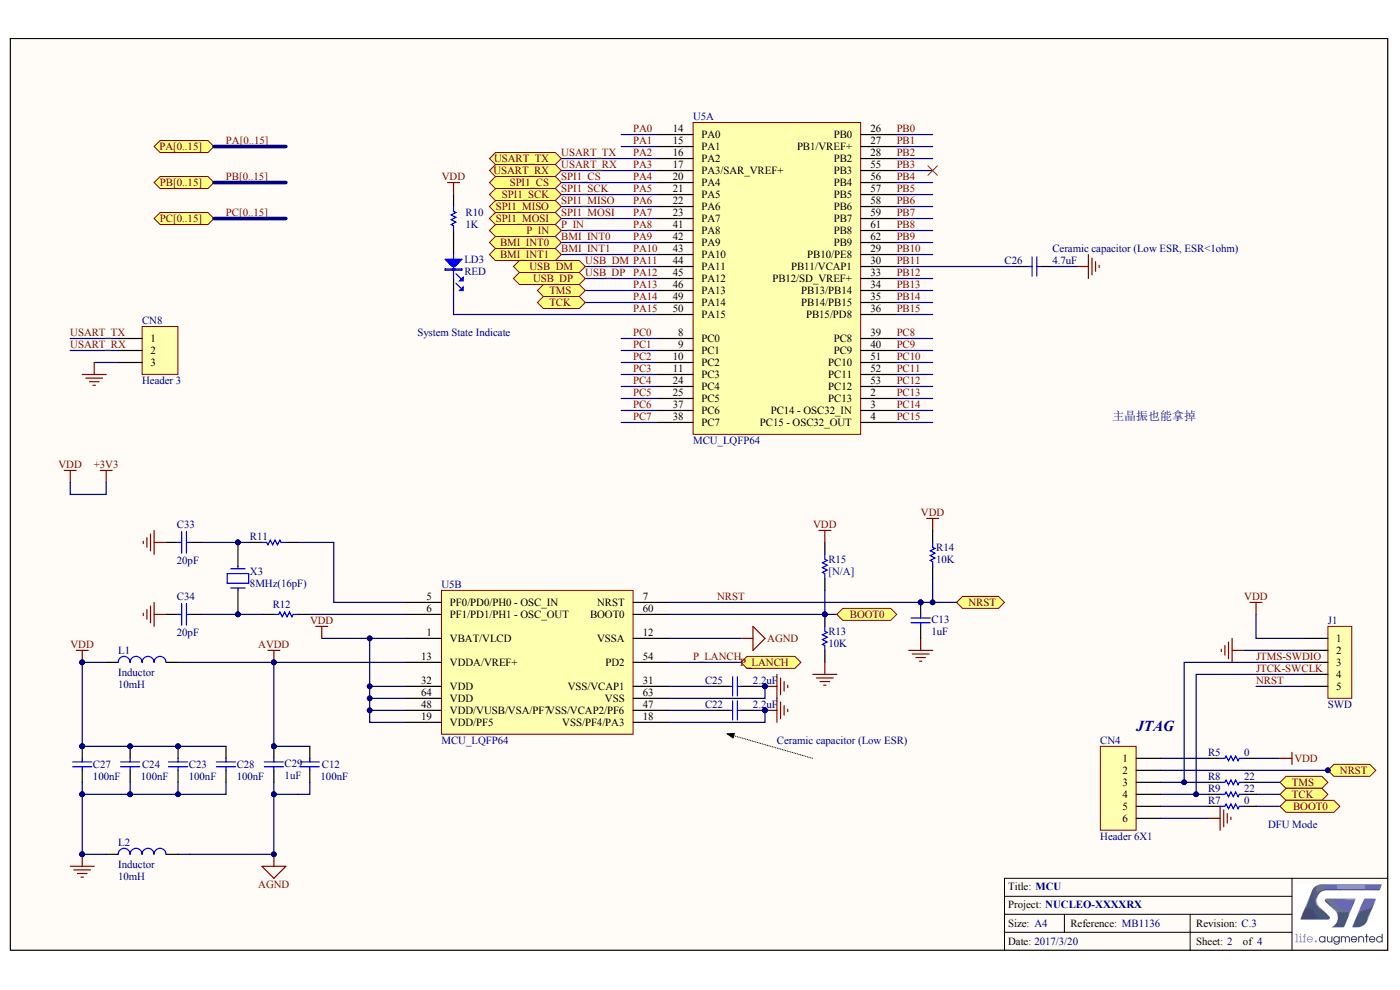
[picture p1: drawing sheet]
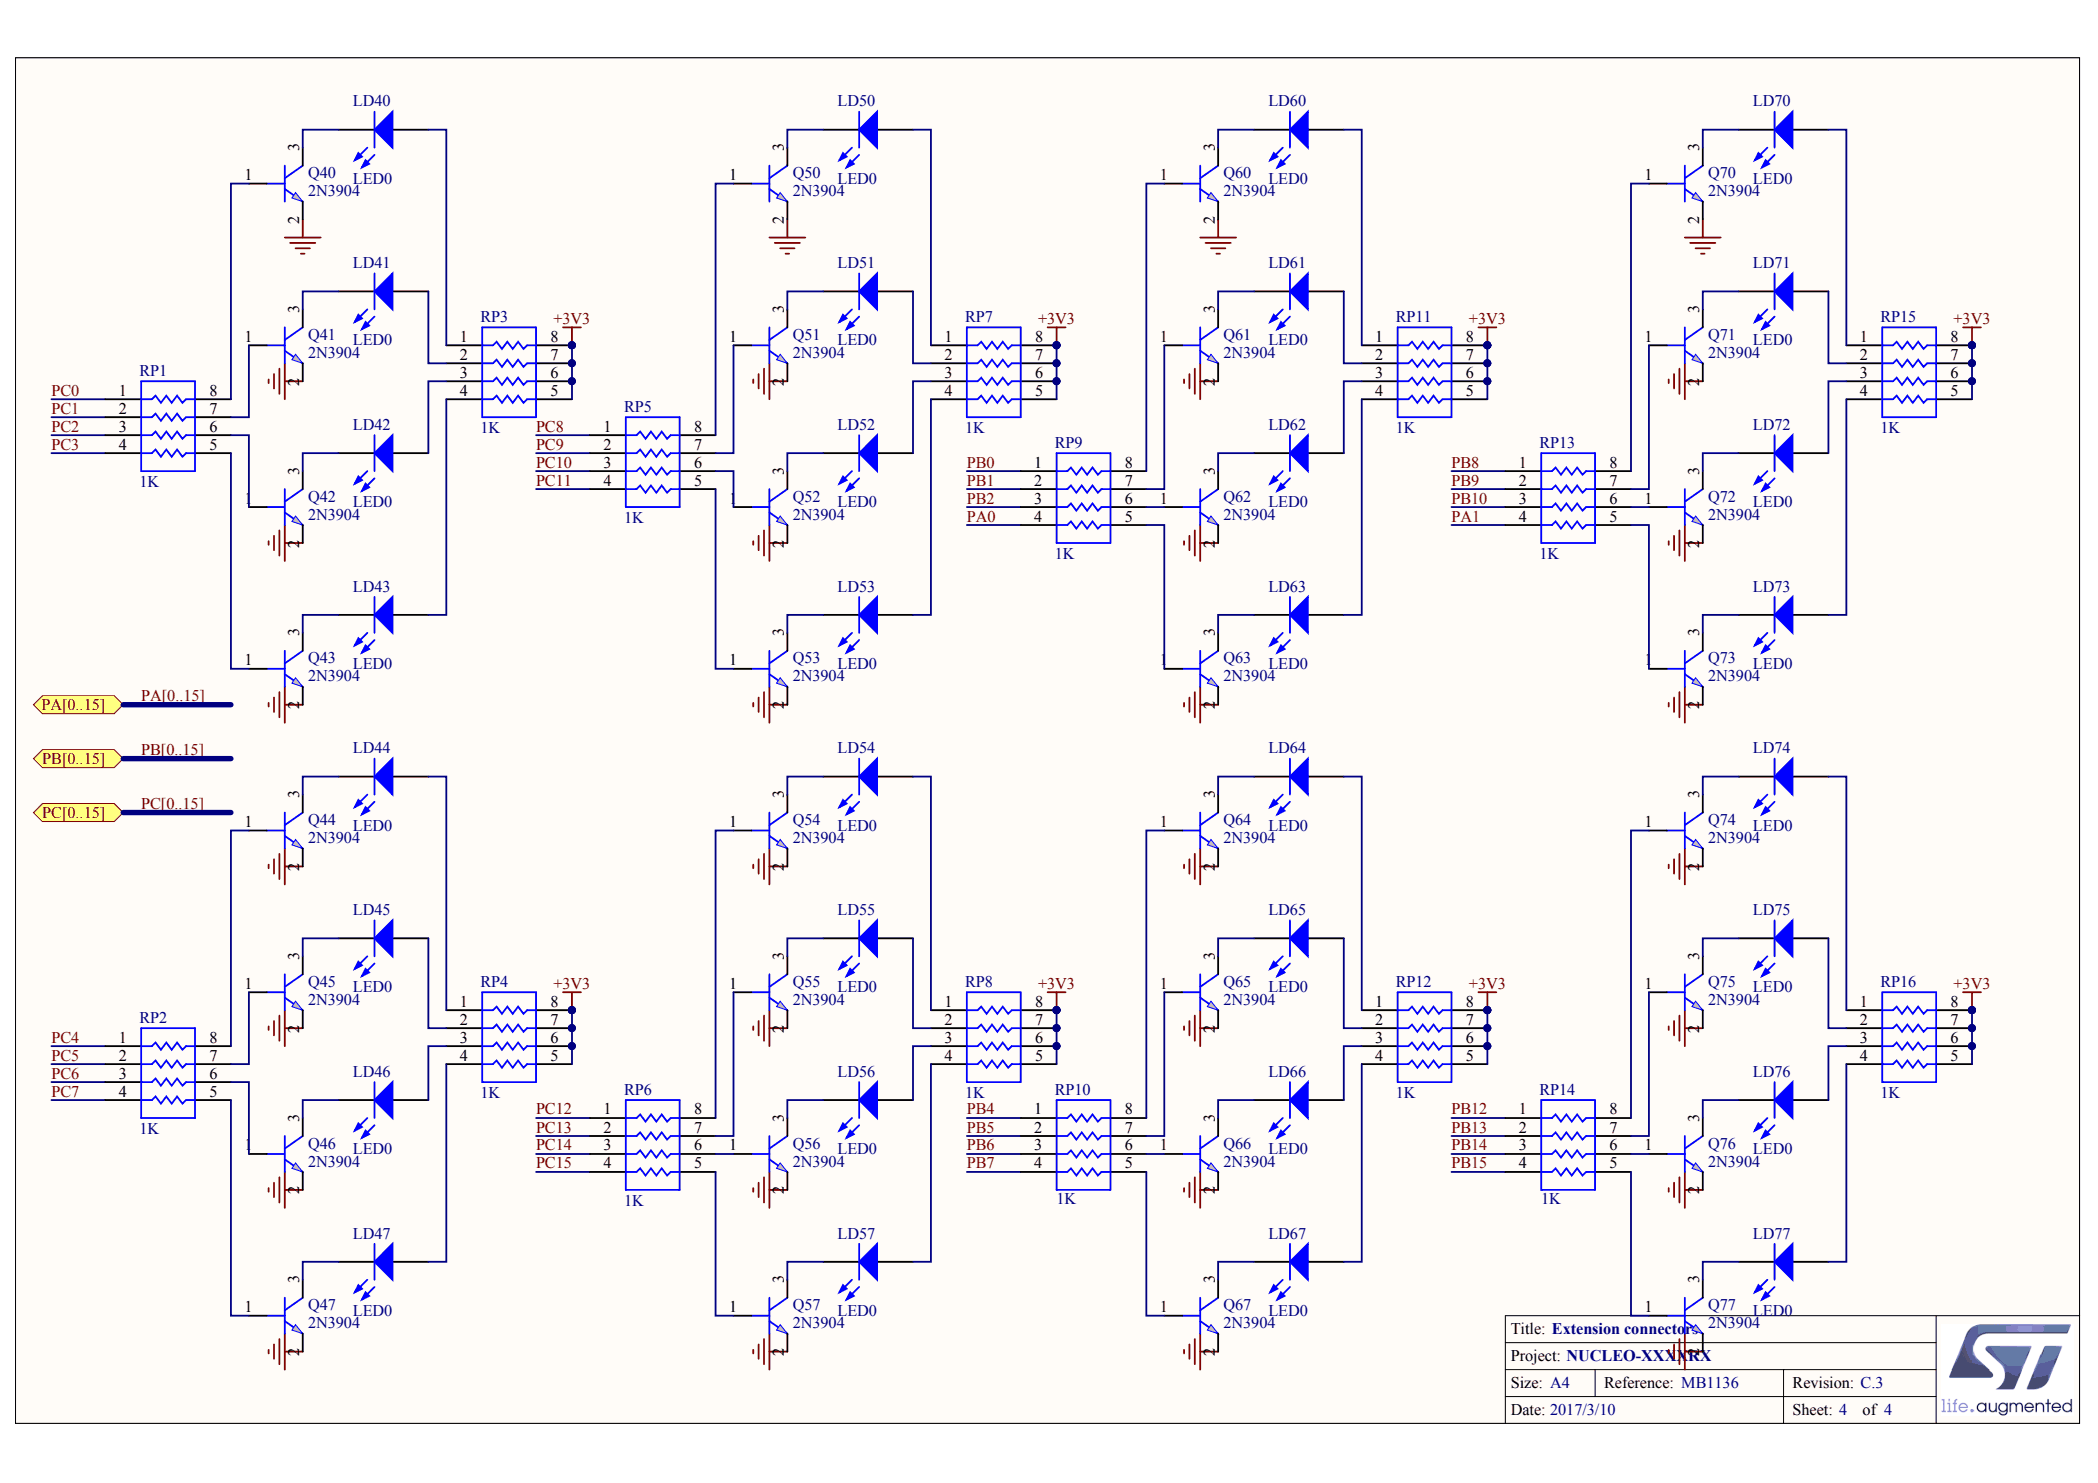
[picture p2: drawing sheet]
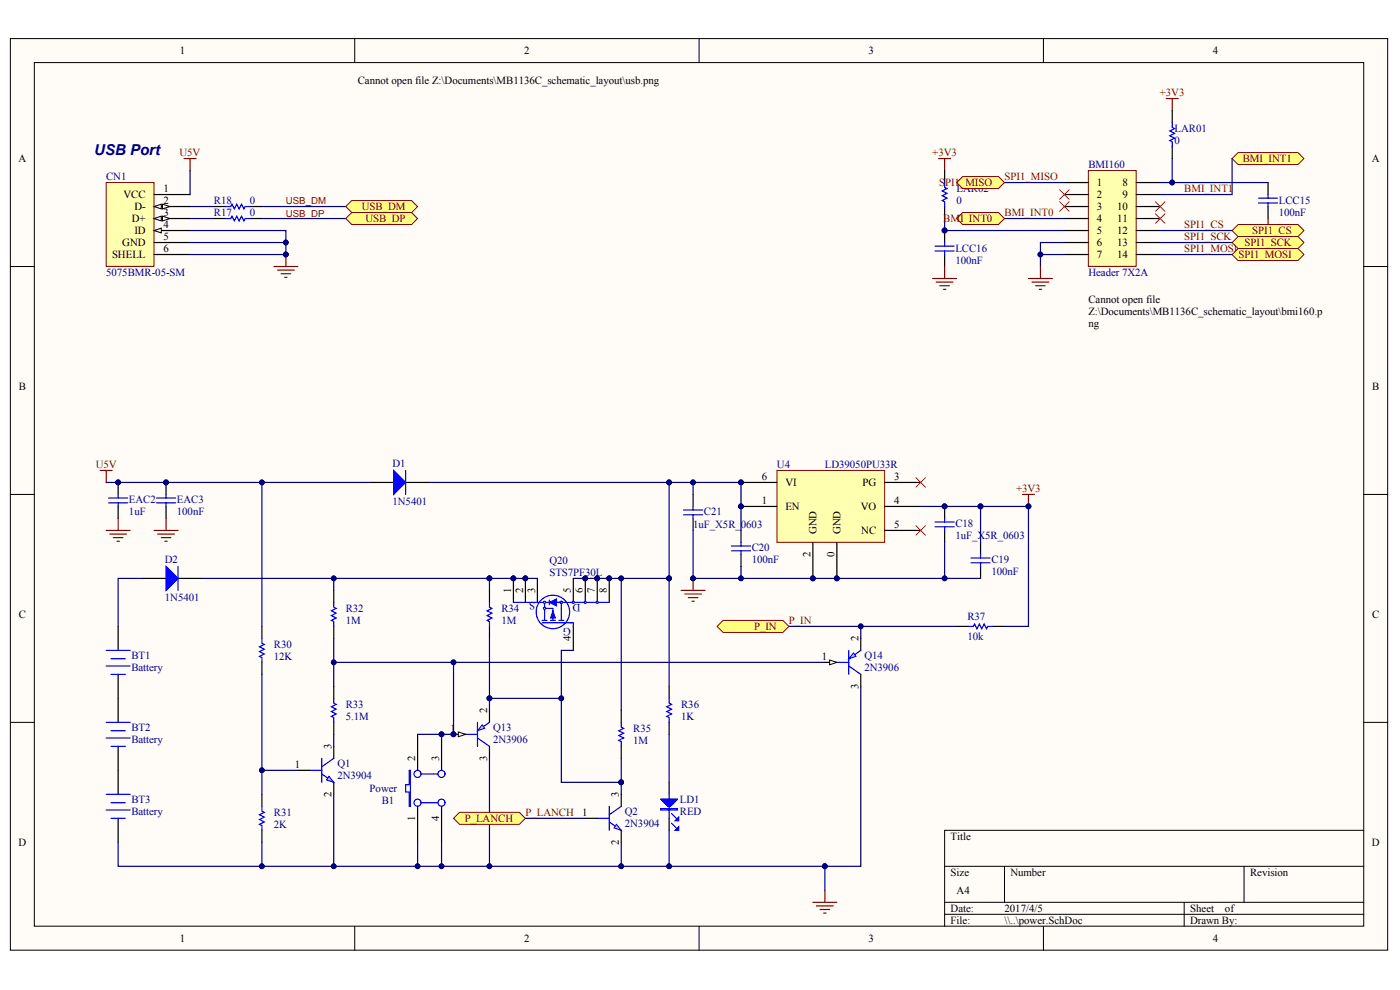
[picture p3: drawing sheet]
# Altium project YYB.PrjPcb
3 sheets, 145 parts. Net scope: flat (ports and power ports of the same name join across sheets).
Board file: YYB.PcbDoc
Sheets:
  power.SchDoc
  Leds.SchDoc
  MCU_64.SchDoc

## Sheet power.SchDoc
size A4

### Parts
B1  Power  [PB10]
BMI160  Header 7X2A  [BMI160]
BT1  Battery  [BAT]
BT2  Battery  [BAT]
BT3  Battery  [BAT]
C18  1uF_X5R_0603  [0603C]
C19  100nF  [0603C]
C20  100nF  [0603C]
C21  1uF_X5R_0603  [0603C]
CN1  5075BMR-05-SM  [USB-MINI-B-SMD]
D1  1N5401  [SMA]
D2  1N5401  [SMA]
EAC2  1uF  [0603C]
EAC3  100nF  [0603C]
LAR01  0  [0603R]
LAR02  0  [0603R]
LCC15  100nF  [0603C]
LCC16  100nF  [0603C]
LD1  RED  [0603D]
Q1  2N3904  [SOT-23]
Q2  2N3904  [SOT-23]
Q13  2N3906  [SOT-23]
Q14  2N3906  [SOT-23]
Q20  STS7PF30L  [SO8]
R17  0  [0603R]
R18  0  [0603R]
R30  12K  [0603R]
R31  2K  [0603R]
R32  1M  [0603R]
R33  5.1M  [0603R]
R34  1M  [0603R]
R35  1M  [0603R]
R36  1K  [0603R]
R37  10k  [0603R]
U4  LD39050PU33R  [DFN6(3X3)]

### Ports
BMI_INT0 (bidir), BMI_INT1 (bidir), P_IN (bidir), P_LANCH, SPI1_CS (bidir), SPI1_MISO (bidir), SPI1_MOSI (bidir), SPI1_SCK (bidir), USB_DM (bidir), USB_DP (bidir)

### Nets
+3V3: C18.1 C19.2 LAR01.2 LAR02.2 R37.1 U4.4(VO)
GND: B1.1(A0) B1.4(A1) BMI160.6 BMI160.7 BT3.2(-) C18.2 C19.1 C20.1 C21.2 CN1.4(ID) CN1.5(GND) CN1.6(SHELL) EAC2.2 EAC3.2 LCC15.1 LCC16.1 LD1.2 Q1.2(E) Q2.2(E) Q13.3(COLLECTOR) Q14.3(COLLECTOR) R31.1 U4.0(GND) U4.2(GND)
U5V: CN1.1(VCC) D1.1(A) EAC2.1 EAC3.1 R30.2
BMI_INT0: BMI160.4 ; port BMI_INT0
BMI_INT1: BMI160.9 ; port BMI_INT1
P_IN: Q14.2(EMITTER) R37.2 ; port P_IN
P_LANCH: Q2.1(B) ; port P_LANCH
SPI1_CS: BMI160.12 ; port SPI1_CS  [project net PA4]
SPI1_MISO: BMI160.1 ; port SPI1_MISO  [project net PA6]
SPI1_MOSI: BMI160.14 ; port SPI1_MOSI  [project net PA7]
SPI1_SCK: BMI160.13 ; port SPI1_SCK  [project net PA5]
USB_DM: R18.2 ; port USB_DM  [project net PA11]
USB_DP: R17.2 ; port USB_DP  [project net PA12]
NetB1_2: B1.2(B0) B1.3(B1) Q13.1(BASE) Q14.1(BASE) R32.1 R33.2
NetBMI160_5: BMI160.5 LAR02.1 LCC16.2
NetBMI160_8: BMI160.8 LAR01.1 LCC15.2
NetBT1_1: BT1.1(+) D2.1(A)
NetBT1_2: BT1.2(-) BT2.1(+)
NetBT2_2: BT2.2(-) BT3.1(+)
NetC20_2: C20.2 C21.1 D1.2(K) Q20.5(D) Q20.6(D) Q20.7(D) Q20.8(D) R35.2 R36.2 U4.1(EN) U4.6(VI)
NetCN1_2: CN1.2(D-) R18.1
NetCN1_3: CN1.3(D+) R17.1
NetD2_2: D2.2(K) Q20.1(S) Q20.2(S) Q20.3(S) R32.2 R34.2
NetLD1_1: LD1.1 R36.1
NetQ1_1: Q1.1(B) R30.1 R31.2
NetQ1_3: Q1.3(C) R33.1
NetQ2_3: Q2.3(C) Q13.2(EMITTER) Q20.4(G) R34.1 R35.1

Not connected (* = marked no-connect by the designer): BMI160 2* 3* 10* 11*; U4 3(PG)* 5(NC)*

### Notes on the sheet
- (near CN1) USB Port

## Sheet Leds.SchDoc: Extension connectors
size A4; DocumentNumber: MB1136; Revision: C.3; SheetNumber: 4; SheetTotal: 4; Project: NUCLEO-XXXXRX

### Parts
LD40  LED0  [LED5]
LD41  LED0  [LED5]
LD42  LED0  [LED5]
LD43  LED0  [LED5]
LD44  LED0  [LED5]
LD45  LED0  [LED5]
LD46  LED0  [LED5]
LD47  LED0  [LED5]
LD50  LED0  [LED5]
LD51  LED0  [LED5]
LD52  LED0  [LED5]
LD53  LED0  [LED5]
LD54  LED0  [LED5]
LD55  LED0  [LED5]
LD56  LED0  [LED5]
LD57  LED0  [LED5]
LD60  LED0  [LED5]
LD61  LED0  [LED5]
LD62  LED0  [LED5]
LD63  LED0  [LED5]
LD64  LED0  [LED5]
LD65  LED0  [LED5]
LD66  LED0  [LED5]
LD67  LED0  [LED5]
LD70  LED0  [LED5]
LD71  LED0  [LED5]
LD72  LED0  [LED5]
LD73  LED0  [LED5]
LD74  LED0  [LED5]
LD75  LED0  [LED5]
LD76  LED0  [LED5]
LD77  LED0  [LED5]
Q40  2N3904  [SOT-23]
Q41  2N3904  [SOT-23]
Q42  2N3904  [SOT-23]
Q43  2N3904  [SOT-23]
Q44  2N3904  [SOT-23]
Q45  2N3904  [SOT-23]
Q46  2N3904  [SOT-23]
Q47  2N3904  [SOT-23]
Q50  2N3904  [SOT-23]
Q51  2N3904  [SOT-23]
Q52  2N3904  [SOT-23]
Q53  2N3904  [SOT-23]
Q54  2N3904  [SOT-23]
Q55  2N3904  [SOT-23]
Q56  2N3904  [SOT-23]
Q57  2N3904  [SOT-23]
Q60  2N3904  [SOT-23]
Q61  2N3904  [SOT-23]
Q62  2N3904  [SOT-23]
Q63  2N3904  [SOT-23]
Q64  2N3904  [SOT-23]
Q65  2N3904  [SOT-23]
Q66  2N3904  [SOT-23]
Q67  2N3904  [SOT-23]
Q70  2N3904  [SOT-23]
Q71  2N3904  [SOT-23]
Q72  2N3904  [SOT-23]
Q73  2N3904  [SOT-23]
Q74  2N3904  [SOT-23]
Q75  2N3904  [SOT-23]
Q76  2N3904  [SOT-23]
Q77  2N3904  [SOT-23]
RP1  1K  [4P8]
RP2  1K  [4P8]
RP3  1K  [4P8]
RP4  1K  [4P8]
RP5  1K  [4P8]
RP6  1K  [4P8]
RP7  1K  [4P8]
RP8  1K  [4P8]
RP9  1K  [4P8]
RP10  1K  [4P8]
RP11  1K  [4P8]
RP12  1K  [4P8]
RP13  1K  [4P8]
RP14  1K  [4P8]
RP15  1K  [4P8]
RP16  1K  [4P8]

### Ports
PA[0..15] (bidir), PB[0..15] (bidir), PC[0..15] (bidir)

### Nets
+3V3: RP3.5 RP3.6 RP3.7 RP3.8 RP4.5 RP4.6 RP4.7 RP4.8 RP7.5 RP7.6 RP7.7 RP7.8 RP8.5 RP8.6 RP8.7 RP8.8 RP11.5 RP11.6 RP11.7 RP11.8 RP12.5 RP12.6 RP12.7 RP12.8 RP15.5 RP15.6 RP15.7 RP15.8 RP16.5 RP16.6 RP16.7 RP16.8
GND: Q40.2(E) Q41.2(E) Q42.2(E) Q43.2(E) Q44.2(E) Q45.2(E) Q46.2(E) Q47.2(E) Q50.2(E) Q51.2(E) Q52.2(E) Q53.2(E) Q54.2(E) Q55.2(E) Q56.2(E) Q57.2(E) Q60.2(E) Q61.2(E) Q62.2(E) Q63.2(E) Q64.2(E) Q65.2(E) Q66.2(E) Q67.2(E) Q70.2(E) Q71.2(E) Q72.2(E) Q73.2(E) Q74.2(E) Q75.2(E) Q76.2(E) Q77.2(E)
PA0: RP9.4
PA1: RP13.4
PB0: RP9.1
PB1: RP9.2
PB2: RP9.3
PB4: RP10.1
PB5: RP10.2
PB6: RP10.3
PB7: RP10.4
PB8: RP13.1
PB9: RP13.2
PB10: RP13.3
PB12: RP14.1
PB13: RP14.2
PB14: RP14.3
PB15: RP14.4
PC0: RP1.1
PC1: RP1.2
PC2: RP1.3
PC3: RP1.4
PC4: RP2.1
PC5: RP2.2
PC6: RP2.3
PC7: RP2.4
PC8: RP5.1
PC9: RP5.2
PC10: RP5.3
PC11: RP5.4
PC12: RP6.1
PC13: RP6.2
PC14: RP6.3
PC15: RP6.4
NetLD40_1: LD40.1(A) RP3.1
NetLD40_2: LD40.2(K) Q40.3(C)
NetLD41_1: LD41.1(A) RP3.2
NetLD41_2: LD41.2(K) Q41.3(C)
NetLD42_1: LD42.1(A) RP3.3
NetLD42_2: LD42.2(K) Q42.3(C)
NetLD43_1: LD43.1(A) RP3.4
NetLD43_2: LD43.2(K) Q43.3(C)
NetLD44_1: LD44.1(A) RP4.1
NetLD44_2: LD44.2(K) Q44.3(C)
NetLD45_1: LD45.1(A) RP4.2
NetLD45_2: LD45.2(K) Q45.3(C)
NetLD46_1: LD46.1(A) RP4.3
NetLD46_2: LD46.2(K) Q46.3(C)
NetLD47_1: LD47.1(A) RP4.4
NetLD47_2: LD47.2(K) Q47.3(C)
NetLD50_1: LD50.1(A) RP7.1
NetLD50_2: LD50.2(K) Q50.3(C)
NetLD51_1: LD51.1(A) RP7.2
NetLD51_2: LD51.2(K) Q51.3(C)
NetLD52_1: LD52.1(A) RP7.3
NetLD52_2: LD52.2(K) Q52.3(C)
NetLD53_1: LD53.1(A) RP7.4
NetLD53_2: LD53.2(K) Q53.3(C)
NetLD54_1: LD54.1(A) RP8.1
NetLD54_2: LD54.2(K) Q54.3(C)
NetLD55_1: LD55.1(A) RP8.2
NetLD55_2: LD55.2(K) Q55.3(C)
NetLD56_1: LD56.1(A) RP8.3
NetLD56_2: LD56.2(K) Q56.3(C)
NetLD57_1: LD57.1(A) RP8.4
NetLD57_2: LD57.2(K) Q57.3(C)
NetLD60_1: LD60.1(A) RP11.1
NetLD60_2: LD60.2(K) Q60.3(C)
NetLD61_1: LD61.1(A) RP11.2
NetLD61_2: LD61.2(K) Q61.3(C)
NetLD62_1: LD62.1(A) RP11.3
NetLD62_2: LD62.2(K) Q62.3(C)
NetLD63_1: LD63.1(A) RP11.4
NetLD63_2: LD63.2(K) Q63.3(C)
NetLD64_1: LD64.1(A) RP12.1
NetLD64_2: LD64.2(K) Q64.3(C)
NetLD65_1: LD65.1(A) RP12.2
NetLD65_2: LD65.2(K) Q65.3(C)
NetLD66_1: LD66.1(A) RP12.3
NetLD66_2: LD66.2(K) Q66.3(C)
NetLD67_1: LD67.1(A) RP12.4
NetLD67_2: LD67.2(K) Q67.3(C)
NetLD70_1: LD70.1(A) RP15.1
NetLD70_2: LD70.2(K) Q70.3(C)
NetLD71_1: LD71.1(A) RP15.2
NetLD71_2: LD71.2(K) Q71.3(C)
NetLD72_1: LD72.1(A) RP15.3
NetLD72_2: LD72.2(K) Q72.3(C)
NetLD73_1: LD73.1(A) RP15.4
NetLD73_2: LD73.2(K) Q73.3(C)
NetLD74_1: LD74.1(A) RP16.1
NetLD74_2: LD74.2(K) Q74.3(C)
NetLD75_1: LD75.1(A) RP16.2
NetLD75_2: LD75.2(K) Q75.3(C)
NetLD76_1: LD76.1(A) RP16.3
NetLD76_2: LD76.2(K) Q76.3(C)
NetLD77_1: LD77.1(A) RP16.4
NetLD77_2: LD77.2(K) Q77.3(C)
NetQ40_1: Q40.1(B) RP1.8
NetQ41_1: Q41.1(B) RP1.7
NetQ42_1: Q42.1(B) RP1.6
NetQ43_1: Q43.1(B) RP1.5
NetQ44_1: Q44.1(B) RP2.8
NetQ45_1: Q45.1(B) RP2.7
NetQ46_1: Q46.1(B) RP2.6
NetQ47_1: Q47.1(B) RP2.5
NetQ50_1: Q50.1(B) RP5.8
NetQ51_1: Q51.1(B) RP5.7
NetQ52_1: Q52.1(B) RP5.6
NetQ53_1: Q53.1(B) RP5.5
NetQ54_1: Q54.1(B) RP6.8
NetQ55_1: Q55.1(B) RP6.7
NetQ56_1: Q56.1(B) RP6.6
NetQ57_1: Q57.1(B) RP6.5
NetQ60_1: Q60.1(B) RP9.8
NetQ61_1: Q61.1(B) RP9.7
NetQ62_1: Q62.1(B) RP9.6
NetQ63_1: Q63.1(B) RP9.5
NetQ64_1: Q64.1(B) RP10.8
NetQ65_1: Q65.1(B) RP10.7
NetQ66_1: Q66.1(B) RP10.6
NetQ67_1: Q67.1(B) RP10.5
NetQ70_1: Q70.1(B) RP13.8
NetQ71_1: Q71.1(B) RP13.7
NetQ72_1: Q72.1(B) RP13.6
NetQ73_1: Q73.1(B) RP13.5
NetQ74_1: Q74.1(B) RP14.8
NetQ75_1: Q75.1(B) RP14.7
NetQ76_1: Q76.1(B) RP14.6
NetQ77_1: Q77.1(B) RP14.5

### Buses and harness runs
bus PA[0..15] = port PA[0..15]
bus PB[0..15] = port PB[0..15]
bus PC[0..15] = port PC[0..15]

## Sheet MCU_64.SchDoc: MCU
size A4; DocumentNumber: MB1136; Revision: C.3; SheetNumber: 2; SheetTotal: 4; Project: NUCLEO-XXXXRX

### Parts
C12  100nF  [0603C]
C13  1uF  [0603C]
C22  2.2uF  [C-0805]
C23  100nF  [0603C]
C24  100nF  [0603C]
C25  2.2uF  [C-0805]
C26  4.7uF  [C-0805]
C27  100nF  [0603C]
C28  100nF  [0603C]
C29  1uF  [0603C]
C33  20pF  [0603C]
C34  20pF  [0603C]
CN4  Header 6X1  [HDR1X6]
CN8  Header 3  [HDR1X3]
J1  SWD  [HDR1X5]
L1  Inductor  value 10mH  [0603R]
L2  Inductor  value 10mH  [0603R]
LD3  RED  [0603D]
R5  0  [0603R]
R7  0  [0603R]
R8  22  [0603R]
R9  22  [0603R]
R10  1K  [0603R]
R11  (no value)  [0603R]
R12  (no value)  [0603R]
R13  10K  [0603R]
R14  10K  [0603R]
R15  [N/A]  [0603R]
U5  MCU_LQFP64  [LQFP64]  (parts A,B of 2)
X3  8MHz(16pF)  [X-1105/A-JL]

### Ports
BMI_INT0 (bidir), BMI_INT1 (bidir), BOOT0, NRST, P_IN (bidir), P_LANCH, PA[0..15] (bidir), PB[0..15] (bidir), PC[0..15] (bidir), SPI1_CS (bidir), SPI1_MISO (bidir), SPI1_MOSI (bidir), SPI1_SCK (bidir), TCK, TMS, USART_RX (bidir), USART_TX (bidir), USB_DM (bidir), USB_DP (bidir)

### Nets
+3V3: C23.1 C24.1 C27.1 C28.1 J1.1 L1.1 R5.2 R10.2 R14.1 R15.1 U5.1(VBAT/VLCD) U5.19(VDD/PF5) U5.32(VDD) U5.48(VDD/VUSB/VSA/PF7) U5.64(VDD)  [also labelled VDD]
AGND: C12.2 C29.2 L2.2 U5.12(VSSA)
AVDD: C12.1 C29.1 L1.2 U5.13(VDDA/VREF+)
GND: C13.2 C22.2 C23.2 C24.2 C25.2 C26.2 C27.2 C28.2 C33.2 C34.2 CN4.6 CN8.3 J1.2 L2.1 R13.2 U5.18(VSS/PF4/PA3) U5.63(VSS)
BMI_INT0: U5.42(PA9) ; port BMI_INT0  [also labelled PA9]
BMI_INT1: U5.43(PA10) ; port BMI_INT1  [also labelled PA10]
JTCK-SWCLK: CN4.4 J1.4 R9.1
JTMS-SWDIO: CN4.3 J1.3 R8.1
NRST: C13.1 CN4.2 J1.5 R14.2 U5.7(NRST) ; port NRST
P_IN: U5.41(PA8) ; port P_IN  [also labelled PA8]
P_LANCH: U5.54(PD2) ; port P_LANCH
PA0: U5.14(PA0)
PA1: U5.15(PA1)
PA2: CN8.1 U5.16(PA2) ; port USART_TX  [also labelled USART_TX]
PA3: CN8.2 U5.17(PA3/SAR_VREF+) ; port USART_RX  [also labelled USART_RX]
PA4: U5.20(PA4) ; port SPI1_CS  [also labelled SPI1_CS]
PA5: U5.21(PA5) ; port SPI1_SCK  [also labelled SPI1_SCK]
PA6: U5.22(PA6) ; port SPI1_MISO  [also labelled SPI1_MISO]
PA7: U5.23(PA7) ; port SPI1_MOSI  [also labelled SPI1_MOSI]
PA11: U5.44(PA11) ; port USB_DM  [also labelled USB_DM]
PA12: U5.45(PA12) ; port USB_DP  [also labelled USB_DP]
PA13: R8.2 U5.46(PA13) ; port TMS
PA14: R9.2 U5.49(PA14) ; port TCK
PA15: LD3.2 U5.50(PA15)
PB0: U5.26(PB0)
PB1: U5.27(PB1/VREF+)
PB2: U5.28(PB2)
PB3: U5.55(PB3)
PB4: U5.56(PB4)
PB5: U5.57(PB5)
PB6: U5.58(PB6)
PB7: U5.59(PB7)
PB8: U5.61(PB8)
PB9: U5.62(PB9)
PB10: U5.29(PB10/PE8)
PB11: C26.1 U5.30(PB11/VCAP1)
PB12: U5.33(PB12/SD_VREF+)
PB13: U5.34(PB13/PB14)
PB14: U5.35(PB14/PB15)
PB15: U5.36(PB15/PD8)
PC0: U5.8(PC0)
PC1: U5.9(PC1)
PC2: U5.10(PC2)
PC3: U5.11(PC3)
PC4: U5.24(PC4)
PC5: U5.25(PC5)
PC6: U5.37(PC6)
PC7: U5.38(PC7)
PC8: U5.39(PC8)
PC9: U5.40(PC9)
PC10: U5.51(PC10)
PC11: U5.52(PC11)
PC12: U5.53(PC12)
PC13: U5.2(PC13)
PC14: U5.3(PC14_-_OSC32_IN)
PC15: U5.4(PC15_-_OSC32_OUT)
NetC22_1: C22.1 U5.47(VSS/VCAP2/PF6)
NetC25_1: C25.1 U5.31(VSS/VCAP1)
NetC33_1: C33.1 R11.2 X3.2
NetC34_1: C34.1 R12.2 X3.1
NetCN4_1: CN4.1 R5.1
NetCN4_5: CN4.5 R7.1
NetLD3_1: LD3.1 R10.1
NetR7_2: R7.2 R13.1 R15.2 U5.60(BOOT0) ; port BOOT0
NetR11_1: R11.1 U5.5(PF0/PD0/PH0_-_OSC_IN)
NetR12_1: R12.1 U5.6(PF1/PD1/PH1_-_OSC_OUT)

### Buses and harness runs
bus PA[0..15] = port PA[0..15]
bus PB[0..15] = port PB[0..15]
bus PC[0..15] = port PC[0..15]

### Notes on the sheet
- (near C26) Ceramic capacitor (Low ESR, ESR<1ohm)
- System State Indicate
- 主晶振也能拿掉
- (near CN4) JTAG
- Ceramic capacitor (Low ESR)
- DFU Mode

## Nets that join several sheets
+3V3: power (6 pins), Leds (32 pins), MCU_64 (15 pins)
GND: power (24 pins), Leds (32 pins), MCU_64 (17 pins)
BMI_INT0: power (BMI160.4), MCU_64 (U5.42)
BMI_INT1: power (BMI160.9), MCU_64 (U5.43)
P_IN: power (Q14.2 R37.2), MCU_64 (U5.41)
P_LANCH: power (Q2.1), MCU_64 (U5.54)
PA0: Leds (RP9.4), MCU_64 (U5.14)
PA1: Leds (RP13.4), MCU_64 (U5.15)
PA4: power (BMI160.12), MCU_64 (U5.20)
PA5: power (BMI160.13), MCU_64 (U5.21)
PA6: power (BMI160.1), MCU_64 (U5.22)
PA7: power (BMI160.14), MCU_64 (U5.23)
PA11: power (R18.2), MCU_64 (U5.44)
PA12: power (R17.2), MCU_64 (U5.45)
PB0: Leds (RP9.1), MCU_64 (U5.26)
PB1: Leds (RP9.2), MCU_64 (U5.27)
PB2: Leds (RP9.3), MCU_64 (U5.28)
PB4: Leds (RP10.1), MCU_64 (U5.56)
PB5: Leds (RP10.2), MCU_64 (U5.57)
PB6: Leds (RP10.3), MCU_64 (U5.58)
PB7: Leds (RP10.4), MCU_64 (U5.59)
PB8: Leds (RP13.1), MCU_64 (U5.61)
PB9: Leds (RP13.2), MCU_64 (U5.62)
PB10: Leds (RP13.3), MCU_64 (U5.29)
PB12: Leds (RP14.1), MCU_64 (U5.33)
PB13: Leds (RP14.2), MCU_64 (U5.34)
PB14: Leds (RP14.3), MCU_64 (U5.35)
PB15: Leds (RP14.4), MCU_64 (U5.36)
PC0: Leds (RP1.1), MCU_64 (U5.8)
PC1: Leds (RP1.2), MCU_64 (U5.9)
PC2: Leds (RP1.3), MCU_64 (U5.10)
PC3: Leds (RP1.4), MCU_64 (U5.11)
PC4: Leds (RP2.1), MCU_64 (U5.24)
PC5: Leds (RP2.2), MCU_64 (U5.25)
PC6: Leds (RP2.3), MCU_64 (U5.37)
PC7: Leds (RP2.4), MCU_64 (U5.38)
PC8: Leds (RP5.1), MCU_64 (U5.39)
PC9: Leds (RP5.2), MCU_64 (U5.40)
PC10: Leds (RP5.3), MCU_64 (U5.51)
PC11: Leds (RP5.4), MCU_64 (U5.52)
PC12: Leds (RP6.1), MCU_64 (U5.53)
PC13: Leds (RP6.2), MCU_64 (U5.2)
PC14: Leds (RP6.3), MCU_64 (U5.3)
PC15: Leds (RP6.4), MCU_64 (U5.4)
